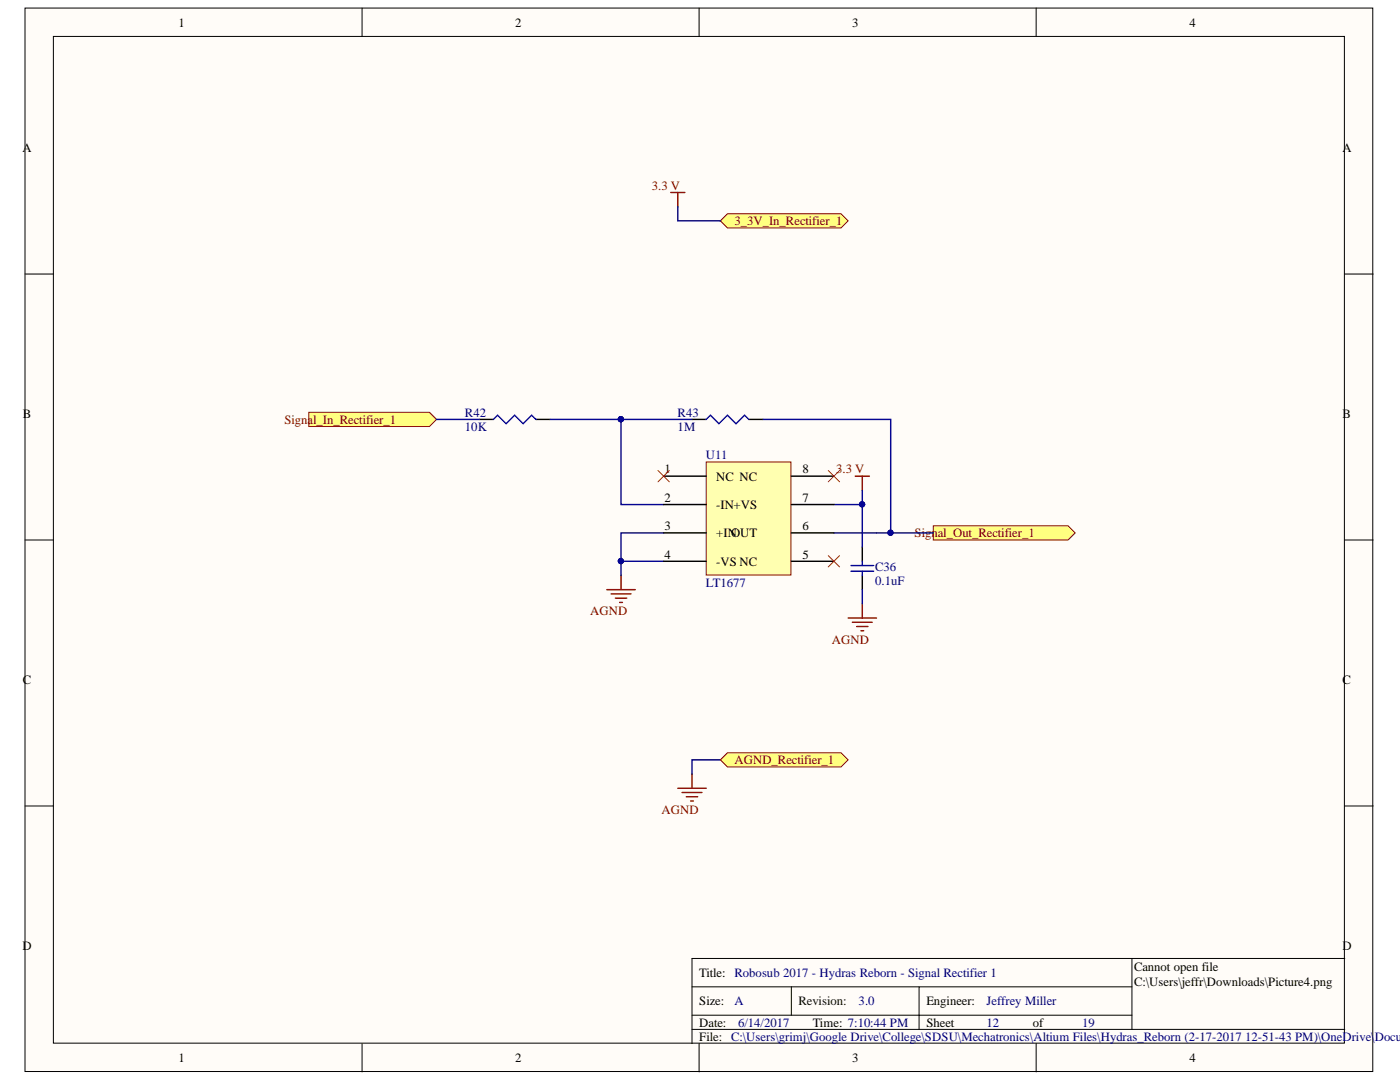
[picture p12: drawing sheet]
<svg xmlns="http://www.w3.org/2000/svg" width="279mm" height="216mm" viewBox="0 0 279 216" stroke-linecap="round" stroke-linejoin="round" font-family="sans-serif">
<g fill="#fffcf8" stroke="#000" stroke-width=".2">
<path d="M5 1.6h269v212.2h-269z"/>
<path d="M10.7 7.3h257.6v200.8h-257.6z"/>
</g>
<g fill="none" stroke="#000" stroke-width=".2">
<path d="M72.3 1.6v5.7M139.5 1.6v5.7M206.8 1.6v5.7M5 54.7h5.7M268.4 54.7h5.7M5 107.8h5.7M268.4 107.8h5.7M5 160.8h5.7M268.4 160.8h5.7M138.1 196.9h45.3M157.9 196.9v5.7M225.9 196.9h-42.5v5.7h-45.3"/>
<path d="M225.9 191.3v14.1M268.4 191.3h-130.3v16.9M72.3 208.2v5.7M138.1 205.4h130.3M139.5 208.2v5.7M206.8 208.2v5.7M225.9 202.6h-42.5v2.8"/>
</g>
<path d="M95.6 83.7h2.9M107 83.7h2.8M138.1 83.7h2.8M149.4 83.7h2.9" fill="none" stroke="#000" stroke-width=".28"/>
<path d="M98.5 83.7l.8-.9 1.7 1.7 1.7-1.7 1.7 1.7 1.7-1.7 .9 .9M140.9 83.7l.9-.9 1.7 1.7 1.7-1.7 1.7 1.7 1.7-1.7 .8 .9" fill="none" stroke="#00f" stroke-width=".28"/>
<path d="M121.1 117.7h5.7M122 118.5h3.9M122.8 119.4h2.3M123.9 114.8v2.9M123.7 120.2h.5" fill="none" stroke="#800000" stroke-width=".28"/>
<g fill="#ffff80" stroke="#800000" stroke-width=".2">
<path d="M61.6 82.3h24.1l1.4 1.4-1.4 1.4h-24.1z" fill-rule="evenodd"/>
<path d="M186.3 104.9h26.9l1.4 1.4-1.4 1.5h-26.9z" fill-rule="evenodd"/>
</g>
<path d="M172.1 109.2v2.8M172.1 114.8v2.9" fill="none" stroke="#000" stroke-width=".28"/>
<path d="M169.8 112.8h4.6M169.8 114h4.6M172.1 112v.8M172.1 114v.8" fill="none" stroke="#00f" stroke-width=".28"/>
<path d="M133.9 38.4h2.8M135.3 38.4v2.8M170.7 95h2.8M172.1 95v2.8M169.3 123.3h5.6M170.1 124.2h4M171 125h2.2M171.8 125.9h.6M172.1 120.5v2.8" fill="none" stroke="#800000" stroke-width=".28"/>
<path d="M87.1 83.7h8.5M109.8 83.7h28.3M123.9 83.7v17h8.5M152.3 83.7h25.5v22.6M172.1 97.8v11.4M123.9 112v2.8M132.4 106.3h-8.5v5.7h8.5M166.4 106.3h19.9M166.4 100.7h5.7M172.1 117.7v2.8" fill="none" stroke="#000080" stroke-width=".28"/>
<g fill="#000080" stroke="#000080" stroke-width=".2">
<circle cx="123.9" cy="83.6" r=".52"/>
<circle cx="123.9" cy="112" r=".52"/>
<circle cx="177.7" cy="106.3" r=".52"/>
<circle cx="172" cy="100.6" r=".52"/>
</g>
<path d="M143.8 44.1l1.4-1.4h22.6l1.5 1.4-1.5 1.4h-22.6z" fill-rule="evenodd" fill="#ffff80" stroke="#800000" stroke-width=".2"/>
<path d="M135.3 41.2v2.9h8.5M143.8 151.6h-5.7v2.9" fill="none" stroke="#000080" stroke-width=".28"/>
<path d="M135.3 157.3h5.6M136.1 158.1h4M137 159h2.2M137.8 159.8h.6M138.1 154.5v2.8" fill="none" stroke="#800000" stroke-width=".28"/>
<path d="M143.8 151.6l1.4-1.4h22.6l1.5 1.4-1.5 1.4h-22.6z" fill-rule="evenodd" fill="#ffff80" stroke="#800000" stroke-width=".2"/>
<path d="M140.9 92.2h16.9v22.5h-16.9z" fill="#ffffb0" stroke="#800000" stroke-width=".2"/>
<path d="M132.4 95h8.5M157.9 95h8.5M132.4 112h8.5M132.4 106.3h8.5M132.4 100.7h8.5M157.9 112h8.5M157.9 106.3h8.5M157.9 100.7h8.5" fill="none" stroke="#000" stroke-width=".28"/>
<path d="M131.3 93.9l2.3 2.2M133.6 93.9l-2.3 2.2M165.3 93.9l2.3 2.2M167.6 93.9l-2.3 2.2M165.3 110.9l2.3 2.2M167.6 110.9l-2.3 2.2" fill="none" stroke="#f00" stroke-width=".2"/>
<g font-size="2.5">
<text x="35.6" y="5.3">1</text>
<text x="102.8" y="5.3">2</text>
<text x="170.1" y="5.3">3</text>
<text x="237.4" y="5.3">4</text>
<text x="4.5" y="30.4">A</text>
<text x="267.9" y="30.4">A</text>
<text x="4.6" y="83.5">B</text>
<text x="267.9" y="83.5">B</text>
<text x="132.6" y="94.5">1</text>
<text x="142.9" y="95.9">NC NC</text>
<text x="160.2" y="94.5">8</text>
<text x="132.6" y="100.1">2</text>
<text x="142.9" y="101.6">-IN+VS</text>
<text x="160.2" y="100.1">7</text>
<text x="132.6" y="105.8">3</text>
<text x="142.9" y="107.2">+IN</text>
<text x="145.9" y="107.2">OUT</text>
<text x="160.2" y="105.8">6</text>
<text x="132.6" y="111.5">4</text>
<text x="142.9" y="112.9">-VS NC</text>
<text x="160.2" y="111.5">5</text>
<text x="4.6" y="136.6">C</text>
<text x="267.9" y="136.6">C</text>
<text x="4.5" y="189.6">D</text>
<text x="267.9" y="189.6">D</text>
<text x="139.5" y="195">Title: Robosub 2017 - Hydras Reborn - Signal Rectifier 1</text>
<text x="226.3" y="193.8">Cannot open file</text>
<text x="226.3" y="196.7">C:\Users\jeffr\Downloads\Picture4.png</text>
<text x="139.5" y="200.6">Size:</text>
<text x="184.9" y="200.6">Engineer:</text>
<text x="139.5" y="204.9">Date:</text>
<text x="139.5" y="207.6">File: C:\Users\grimj\Google Drive\College\SDSU\Mechatronics\Altium Files\Hydras_Reborn (2-17-2017 12-51-43 PM)\OneDrive\</text>
<text x="162.2" y="204.9">Time: 7:10:44 PM</text>
<text x="184.9" y="204.9">Sheet</text>
<text x="206.1" y="204.9">of</text>
<text x="35.6" y="212">1</text>
<text x="102.8" y="212">2</text>
<text x="170.1" y="212">3</text>
<text x="237.4" y="212">4</text>
</g>
<g font-size="2.5" fill="#800000">
<text x="130.1" y="37.8">3.3 V</text>
<text x="146.6" y="44.9">3_3V_In_Rectifier_1</text>
<text x="56.7" y="84.6">Signal_In_Rectifier_1</text>
<text x="166.9" y="94.5">3.3 V</text>
<text x="182.5" y="107.2">Signal_Out_Rectifier_1</text>
<text x="117.8" y="122.8">AGND</text>
<text x="166" y="128.4">AGND</text>
<text x="146.6" y="152.5">AGND_Rectifier_1</text>
<text x="132" y="162.4">AGND</text>
</g>
<g font-size="2.5" fill="#000080">
<text x="92.8" y="83.1">R42</text>
<text x="135.2" y="83.1">R43</text>
<text x="92.8" y="85.9">10K</text>
<text x="135.2" y="85.9">1M</text>
<text x="140.9" y="91.6">U11</text>
<text x="174.6" y="114">C36</text>
<text x="140.9" y="117.1">LT1677</text>
<text x="174.6" y="116.8">0.1uF</text>
<text x="146.6" y="200.6">A</text>
<text x="171.3" y="200.6">3.0</text>
<text x="196.9" y="200.6">Jeffrey Miller</text>
<text x="147.3" y="204.9">6/14/2017</text>
<text x="196.9" y="204.9">12</text>
<text x="216" y="204.9">19</text>
<text x="274.3" y="207.6">Docum</text>
</g>
<text font-size="2.5" fill="#080d02" x="159.3" y="200.6">Revision:</text>
</svg>
